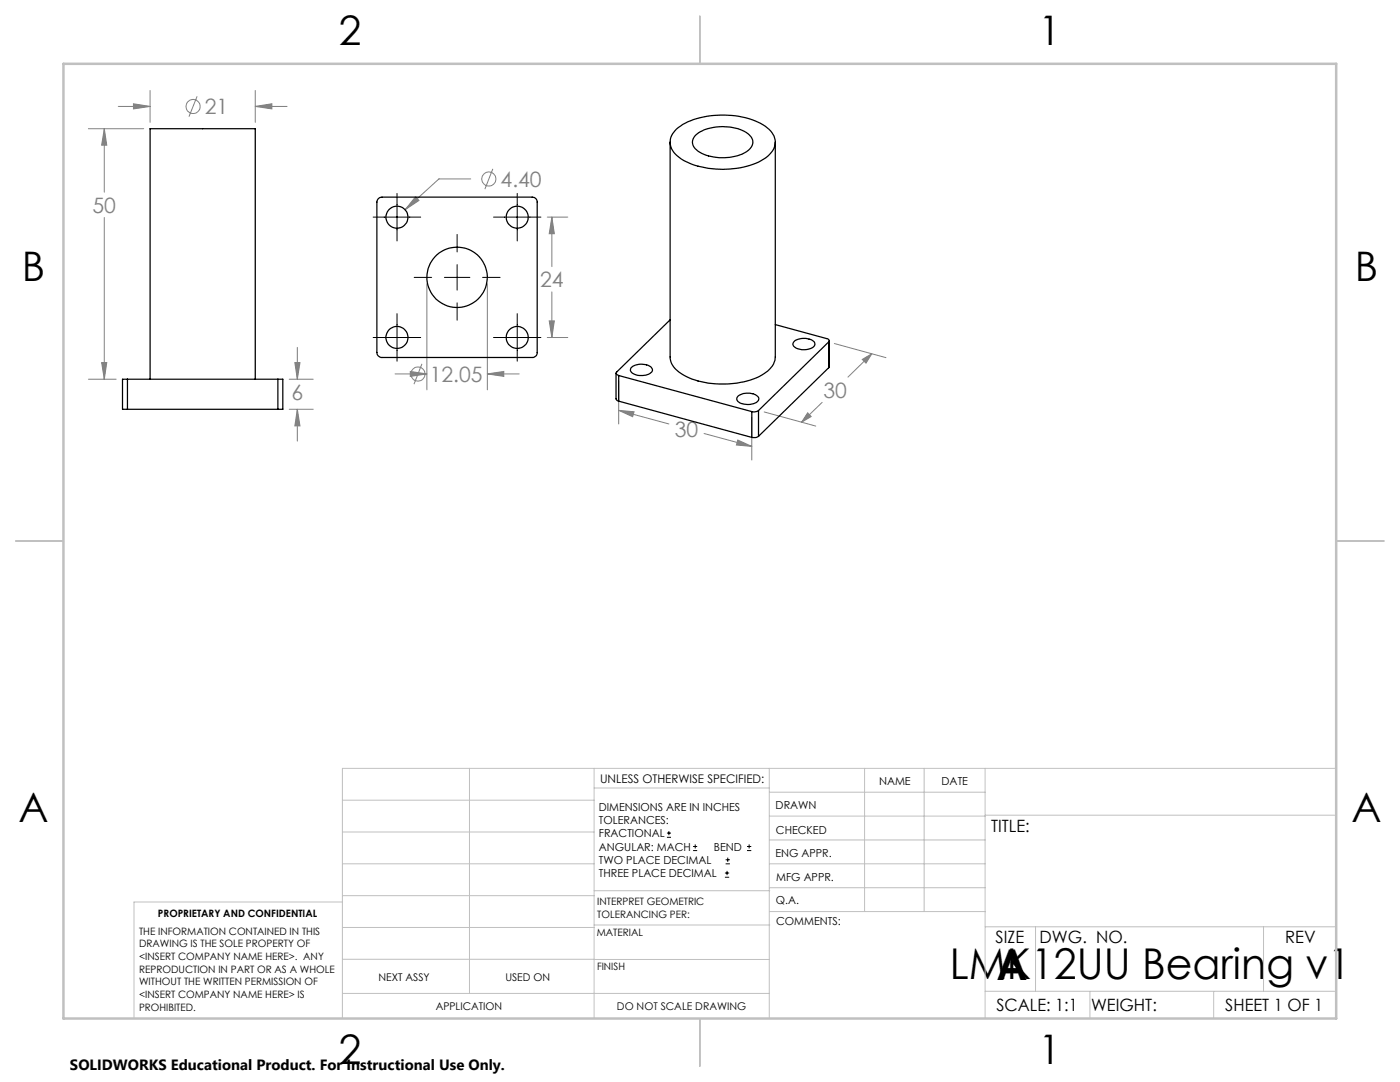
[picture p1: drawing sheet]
<svg xmlns="http://www.w3.org/2000/svg" width="279mm" height="216mm" viewBox="0 0 279 216" stroke-linecap="round" stroke-linejoin="round" font-family="sans-serif">
<g fill="none" stroke="#808080" stroke-width=".2">
<path d="M30 18.1v6.3M39.3 19.2l-1.6 4.1M50.9 18.1v6.3M17.6 25.7h11.1M20.8 25.7l.5 3.3h-1zM20.8 25.7v12.6M23.6 21.2h6.4M26.6 20.7l3.4 .5-3.4 .5zM50.9 21.2l3.4-.5v1zM50.9 21.2h6.4M82.9 39.3l.7 .7-2.7 1.8zM93.9 35.7h-6.3l-6.7 6.1"/>
<path d="M98.4 33.7l-1.6 4M20.8 43.4v32.3M85.2 56.6v21.2M97.3 56.6v21.2M109.2 43.3h4.1M110.1 43.3l.5 3.3h-1zM110.1 43.3v9.9M110.1 58.2v9.1M17.6 75.7h5.6M20.3 72.4h1l-.5 3.3zM57.7 75.7h4.8M58.8 72.4h1.1l-.6 3.3z"/>
<path d="M59.3 69.3v6.4M78.8 74.6h6.4M81.9 74.1l3.3 .5-3.3 .5zM84.2 72.6l-1.6 4.1M97.3 74.6l3.2-.5v1zM97.3 74.6h6.3M109.2 67.3h4.1M109.6 64h1l-.5 3.3zM123.5 76v8.6M166.5 68.5l10.3 2.9M172.1 71.7l1.9-1.1-1.2 1.9zM174 70.6l-4.8 4.6"/>
<path d="M57.7 81.7h4.8M59.3 81.7l.6 3.3h-1.1zM59.3 81.7v6.3M123.5 81.9l3 .3-.2 .9zM123.5 81.9l10 2.7M140.5 86.5l9.5 2.6M147.2 87.8l2.8 1.3-3-.3zM150 83.2v8.6M152.5 82.2l10.3 2.8M161.2 82.4l.7 .7-1.9 1.1zM164.1 80.3l-4.1 3.9"/>
<circle cx="38.5" cy="21.2" r="1.4"/>
<circle cx="97.6" cy="35.7" r="1.4"/>
<circle cx="83.4" cy="74.6" r="1.42"/>
</g>
<g fill="none" stroke="#000" stroke-width=".2">
<path d="M79.2 38.6v9.5M103.2 38.6v9.5M74.5 43.3h9.5M82.7 55.4h3.4M88.7 55.4h5.1M91.2 46.8v3.5M91.2 52.8v5.1M96.3 55.4h3.5M98.5 43.3h9.5M74.5 67.3h9.5M79.2 62.6v9.5M91.2 60.4v3.5"/>
<path d="M98.5 67.3h9.5M103.2 62.6v9.5M133.1 167.1h.8M133.1 166.2h.8M133.5 165.8v.9M138.3 169.7h.8M138.3 168.9h.8M138.7 168.5v.8M144.7 175h.8M144.7 174.2h.8M144.8 172.4h.9M144.8 171.6h.9"/>
<path d="M145.1 173.8v.8M145.2 171.1v.9M149.1 169.7h.8M149.1 168.9h.8M149.5 168.5v.8"/>
</g>
<g fill="none" stroke="#c0c0c0" stroke-width=".2">
<path d="M68.3 159.7h50.3M93.7 153.3v44.9M118.6 153.3v49.9M118.6 157.2h34.9M153.5 153.3v49.9M153.5 158.1h43.1M172.5 153.3v28.6M184.4 153.3v28.6M196.6 153.3v49.9M266.7 153.3h-198.4v49.9M68.3 178.7h50.3M68.3 172.4h50.3"/>
<path d="M68.3 166h50.3M68.3 180h-41.6v23.2M118.6 177.7h35M153.5 167.6h43.1M153.5 162.8h43.1M153.5 172.4h43.1M153.5 177.1h43.1M196.6 162.7h70.1M68.3 198.2h85.2M68.3 191.4l85.2 .1M68.3 185.1h50.3M118.6 184.6h35"/>
<path d="M153.6 181.9h43M196.6 197.8h70.1M196.6 184.9h70.1M206.7 184.9v12.9M217.5 197.8v5.4M242.2 197.8v5.4M252.2 184.9v12.9"/>
</g>
<path d="M139.7 3.2v9.5M3.1 107.9h9.6M266.7 107.9h9.5M139.7 203.2v9.6" fill="none" stroke="#c0c0c0" stroke-width=".25"/>
<path d="M12.7 12.7h254v190.5h-254z" fill="none" stroke="#c0c0c0" stroke-width=".5"/>
<path d="M20.8 25.7l.5 3.3h-1zM20.3 72.4h1l-.5 3.3zM50.9 21.2l3.4-.5v1zM26.6 20.7l3.4 .5-3.4 .5zM58.8 72.4h1.1l-.6 3.3zM59.3 81.7l.6 3.3h-1.1zM81.9 74.1l3.3 .5-3.3 .5zM97.3 74.6l3.2-.5v1zM82.9 39.3l-2 2.5 2.7-1.8zM110.1 43.3l.5 3.3h-1zM109.6 64h1l-.5 3.3zM172.1 71.7l1.9-1.1-1.2 1.9zM161.2 82.4l.7 .7-1.9 1.1zM147.2 87.8l2.8 1.3-3-.3zM123.5 81.9l3 .3-.2 .9z" fill="#808080"/>
<g fill="none" stroke="#000" stroke-width=".25">
<path d="M75.5 39.6l.7-.3h30a.96 .96 0 0 1 1 1v30a.96 .96 0 0 1-1 1h-30a1.02 1.02 0 0 1-1-1v-30zM133.7 28.4v42.8a4.3 4.3 0 0 0 2.8 3.7 18 18 0 0 0 15.4 0 4.7 4.7 0 0 0 2.8-3.7v-42.8M135 25.8a14.7 14.7 0 0 1 10.3-2.8 12.9 12.9 0 0 1 8.5 3.1 3.3 3.3 0 0 1-.6 5.1 15.3 15.3 0 0 1-10.4 2.5 12 12 0 0 1-8.3-3.3 3.3 3.3 0 0 1 .5-4.6zM138.8 27a9.3 9.3 0 0 1 8-1.4 4.4 4.4 0 0 1 3.4 2.4 2.48 2.48 0 0 1-1.7 2.6 9.6 9.6 0 0 1-9.4-.6 1.87 1.87 0 0 1-.3-3zM25.4 75.7h-1v6h1M25.4 75.7v6M25.4 75.7h30.1M30 75.7v-50h20.9v50M55.5 75.7h.9v6h-.9M55.5 75.7v6M122.9 74.5v5.1l.3 .3 .3 .1M123.5 74.9l26.5 7.2"/>
<path d="M123.5 74.9v5.1M126 73.3a3.3 3.3 0 0 1 4.1 .1 .82 .82 0 0 1-.7 1.3 3 3 0 0 1-3.6-.7zM133.7 63.8l-10.6 10.4a.44 .44 0 0 0 0 .5 .44 .44 0 0 0 .4 .2M147.2 79.1a3.2 3.2 0 0 1 4.2 .3 1.4 1.4 0 0 1-1.6 1.3 2.8 2.8 0 0 1-2.7-.9l-.1-.4zM154.7 64.8l10.3 2.8a.42 .42 0 0 1 .4 .1 .42 .42 0 0 1 0 .5M158.4 68.2a3.3 3.3 0 0 1 4.1 .1 .96 .96 0 0 1-.9 1.3 3 3 0 0 1-3.3-.7v-.4zM165.4 68.2l-14 13.7M165.4 68.2v5.2M165.4 73.4l-14 13.7M165.5 68v5.2l-.1 .2M25.4 81.7h30.1M123.5 80l26.5 7.3"/>
<path d="M150 82.1v5.2M151.4 87.1a1.6 1.6 0 0 1-1.4 .2M151.4 81.9a1.6 1.6 0 0 1-1.4 .2M151.4 81.9v5.2"/>
<circle cx="79.2" cy="43.3" r="2.21"/>
<circle cx="91.2" cy="55.3" r="6"/>
<circle cx="103.2" cy="43.3" r="2.21"/>
<circle cx="79.2" cy="67.3" r="2.19"/>
<circle cx="103.2" cy="67.3" r="2.19"/>
</g>
<g font-size="8.5">
<text x="189.6" y="195.4">LMK12UU Bearing v1</text>
<text x="198.9" y="195.5">A</text>
</g>
<g font-size="8.1">
<text x="67.6" y="8.9">2</text>
<text x="207.3" y="8.9">1</text>
<text x="4.4" y="56.2">B</text>
<text x="270.4" y="56.2">B</text>
<text x="3.7" y="164.1">A</text>
<text x="269.7" y="164.1">A</text>
<text x="67.6" y="212.4">2</text>
<text x="207.3" y="212.4">1</text>
</g>
<g font-size="4.2" fill="#808080">
<text x="40.9" y="22.8">21</text>
<text x="99.9" y="37.3">4.40</text>
<text x="18.5" y="42.5">50</text>
<text x="107.8" y="57.3">24</text>
<text x="85.8" y="76.2">12.05</text>
<text x="58.2" y="79.9">6</text>
<text x="164.3" y="79.3">30</text>
<text x="134.7" y="87.1">30</text>
</g>
<g font-size="3.4">
<text x="197.8" y="166">TITLE:</text>
<text x="198.7" y="188.1">SIZE</text>
<text x="207.5" y="188.1">DWG. NO.</text>
<text x="256.5" y="188.2">REV</text>
<text x="198.8" y="201.7">SCALE: 1:1</text>
<text x="217.7" y="201.8">WEIGHT:</text>
<text x="244.5" y="201.7">SHEET 1 OF 1</text>
</g>
<text font-size="3" x="14" y="213.5">SOLIDWORKS Educational Product. For Instructional Use Only.</text>
<text font-size="2.4" x="119.8" y="156.2">UNLESS OTHERWISE SPECIFIED:</text>
<g font-size="2.2">
<text x="119.5" y="161.8">DIMENSIONS ARE IN INCHES</text>
<text x="154.8" y="161.4">DRAWN</text>
<text x="175.4" y="156.6">NAME</text>
<text x="187.9" y="156.7">DATE</text>
<text x="119.5" y="164.4">TOLERANCES:</text>
<text x="119.5" y="167.1">FRACTIONAL</text>
<text x="154.9" y="166.3">CHECKED</text>
<text x="119.5" y="169.7">ANGULAR: MACH</text>
<text x="119.5" y="172.4">TWO PLACE DECIMAL</text>
<text x="142.5" y="169.7">BEND</text>
<text x="154.8" y="171">ENG APPR.</text>
<text x="119.5" y="175">THREE PLACE DECIMAL</text>
<text x="154.9" y="175.7">MFG APPR.</text>
<text x="154.9" y="180.4">Q.A.</text>
<text x="154.9" y="184.6">COMMENTS:</text>
</g>
<g font-size="2.1">
<text x="75.5" y="195.7">NEXT ASSY</text>
<text x="100.9" y="195.7">USED ON</text>
<text x="86.9" y="201.5">APPLICATION</text>
<text x="123.1" y="201.6">DO NOT SCALE DRAWING</text>
</g>
<g font-size="2">
<text x="31.5" y="182.9">PROPRIETARY AND CONFIDENTIAL</text>
<text x="119.2" y="180.6">INTERPRET GEOMETRIC</text>
<text x="119.2" y="183.1">TOLERANCING PER:</text>
<text x="27.8" y="186.5">THE INFORMATION CONTAINED IN THIS</text>
<text x="27.8" y="189">DRAWING IS THE SOLE PROPERTY OF</text>
<text x="27.8" y="191.6">&lt;INSERT COMPANY NAME HERE&gt;. ANY</text>
<text x="119.1" y="186.7">MATERIAL</text>
<text x="27.8" y="194.1">REPRODUCTION IN PART OR AS A WHOLE</text>
<text x="27.8" y="196.6">WITHOUT THE WRITTEN PERMISSION OF</text>
<text x="119.1" y="193.5">FINISH</text>
<text x="27.8" y="199.1">&lt;INSERT COMPANY NAME HERE&gt; IS</text>
<text x="27.8" y="201.7">PROHIBITED.</text>
</g>
</svg>
